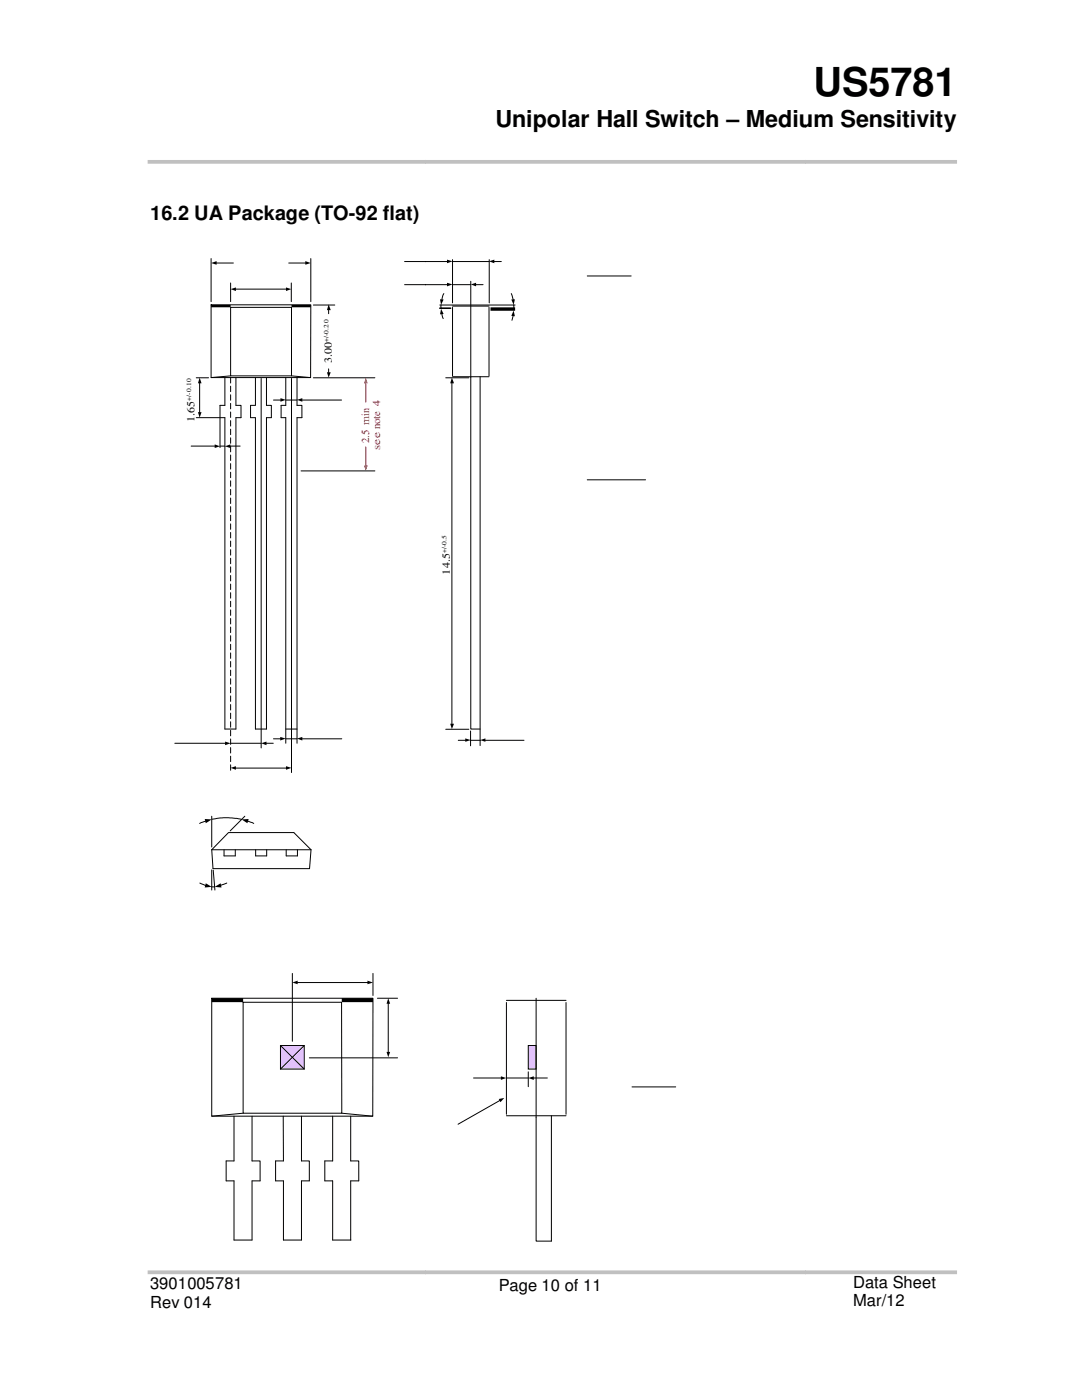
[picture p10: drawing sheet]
<svg xmlns="http://www.w3.org/2000/svg" width="216mm" height="279mm" viewBox="0 0 216 279" stroke-linecap="round" stroke-linejoin="round" font-family="sans-serif">
<path d="M29.5 32.3h55.5M29.5 253.9h55.5" fill="none" stroke="#c0c0c0" stroke-width=".75" stroke-linecap="butt"/>
<path d="M46 75.4v78.8" fill="none" stroke="#000" stroke-width=".2" stroke-dasharray="1.1 .6"/>
<g fill="none" stroke="#000" stroke-width=".2">
<path d="M39.2 75.4h2.4M39.8 76.4v5.9M52.1 75.5v73.8M54.6 79.8h1.4M57 79.8h2.3M58.2 75.5v78.7M60.2 79.8h8M62.5 75.4h12.3M65.6 73.6v.7M38.1 89h4.8M39.2 83.4h5.7M43.9 80.9v8.4"/>
<path d="M43.9 89h1M45.8 89h2.1M57 83.4v64.9M59.3 83.4v64.9M60.1 94h14.7M34.9 148.3h10.1M46 148.3h6.1M47 153.3h10.1M53.1 148.3h1.4M54.6 147.4h1.4M57 147.4h2.3M60.2 147.4h8"/>
</g>
<g fill="#000">
<path d="M39.8 75.4l.4 1.1h-.7zM56 79.5l1 .3-1 .4zM59.3 79.8l1-.3v.7zM65.2 74.3h.8l-.4 1.1zM39.5 82.3h.7l-.4 1.1zM42.8 88.7l1.1 .4-1.1 .3zM44.9 89.1l1.1-.4v.7zM44.9 148l1.1 .3-1.1 .4zM46 153.2l1.1-.3v.7zM52.1 148.3l1.1-.3v.7zM55.9 147.1l1.1 .3-1.1 .4zM57.1 152.9l1.1 .3-1.1 .4z"/>
<path d="M59.3 147.4l1-.3v.7z"/>
</g>
<path d="M73 76.4v3.9M73 89.2v3.7" fill="none" stroke="#f00" stroke-width=".2"/>
<g fill="#f00">
<path d="M73 75.4l.4 1.1h-.8z"/>
<path d="M72.6 92.9h.8l-.4 1z"/>
</g>
<g fill="none" stroke="#000" stroke-width=".2">
<path d="M42.1 51.6v8.6M43.1 52.5h3.5M46 56.5v3.7M47 57.7h10.1M57.6 52.5h3.4M58.1 56.5v3.7M62 51.6v8.6M80.7 56.8h4.3M80.7 52.2h4.3M42.1 60.8h19.9v14.6h-19.9zM44.9 75.4v5.5h-1M46 61.3h12.2v13.7h-12.2z"/>
<path d="M46 75l-3.9 .4M47.1 75.4v5.5h1v2.5h-1v62.1h-2.2v-62.1M51 75.4v5.5M53.2 75.4v5.5h.9v2.5h-.9v62.1h-2.2v-62.1M57 75.4v5.5h-.9v2.5h.9M58.2 75l3.7 .4M59.3 75.4v5.5h.9v2.5h-.9M62.5 60.9h4.3M65.6 61.8v.8M50.9 80.9h-.9v2.5h.9M57 145.5h2.3M39.9 176.2l1.2 .5"/>
<path d="M41.1 163.9l-1.3 .4M42.2 162.9v6.1M42.2 173.6v4M42.2 169.6h19.8M42.2 177h.6M42.3 163.5l1.6-.3h1.7l2.6 .3M42.5 173.7l.4 3.9M44.7 169.6v1.2h2.2v-1.2M45.3 176.2l-1.3 .5M45.6 166.2l-3.4 3.4M45.6 166.2h13l3.5 3.4-.3 3.8h-19.3l-.3-3.8M48.9 162.9l-3 2.9"/>
<path d="M49.4 163.9l1.2 .4M51 169.6v1.2h2.2v-1.2M57.1 169.6v1.2h2.3v-1.2M58.3 194.3v13.5M59.4 196.1h14M74.4 194.3v4.4"/>
</g>
<path d="M42.1 52.5l1.1-.4v.7zM46 57.7l1.1-.3v.7zM57.1 57.4l1 .3-1 .4zM60.9 52.1l1.1 .4-1.1 .3zM65.6 60.7l.4 1.2h-.8zM40.9 163.4l1.3 .1-1.1 .8zM41.1 176.3l1.1 .7-1.3 .1zM42.8 177l1.2-.7 .2 .8zM48.2 163.5l1.4-.1-.2 .9zM58.3 196.1l1.1-.4v.7zM73.3 195.7l1.1 .4-1.1 .3z" fill="#000"/>
<path d="M42.1 61.1h3.9M58.2 61.1h3.8" fill="none" stroke="#000" stroke-width=".48"/>
<path d="M56 208.7h4.7v4.7h-4.7z" fill-rule="evenodd" fill="#e0c1ff"/>
<g fill="none" stroke="#000" stroke-width=".2">
<path d="M84.9 56.8h4.4M84.9 52.2h4.4M88.6 58.6l-.4 1.2M90.3 56.8h3.6M90.3 51.8v8.7M90.3 52.2h7.3M93.9 56.1v89.4h1.9M94.9 56.8h1.5M97.6 51.8v8.7M98.6 52.2h1.4M102 58.6l.4 1.2M117.2 55.1h8.7"/>
<path d="M87.8 60.9h15M88 60.8v.7M88.2 62.7l.2 .9M88.9 75.4h4.7M90.2 76.4v68.1M90.3 61.3v13.7M90.3 75.2h7.3M90.3 61.1h7.3M95.8 75.2v73.6M97.6 61.3v13.7M102.4 63l-.2 .9M102.5 60.8v1"/>
<path d="M117.2 95.8h11.6M88.9 145.5h4.7M91.4 147.7h1.5M93.9 147.7h2M93.9 145.9v2.9M96.8 147.7h7.8M42.2 199.2h32.2v23.6h-32.2zM75.3 199.2h4M48.5 200h19.7v22.2h-19.7zM56 208.7h4.7v4.7h-4.7zM56 208.7l4.7 4.7M60.7 208.7l-4.7 4.7"/>
<path d="M61.7 211.1h17.6M77.5 200.2v9.8M94.5 215.1h5.5M126.1 216.9h8.7M46.7 222.8v8.9h-1.6v4h1.6v11.8h3.6v-11.8h1.6v-4h-1.6v-8.9M48.5 222.2l-6.3 .6M56.5 222.8l.1 8.9h-1.6v4h1.6v11.8h3.6v-11.8h1.5v-4h-1.5v-8.9M66.4 222.8v8.9h-1.6v4h1.6v11.8h3.6M68.2 222.2l6.2 .6M70 222.8v8.9h1.6v4h-1.6v11.8"/>
</g>
<g fill="#000">
<path d="M87.8 59.7l.7 .1-.5 1zM89.2 56.4l1.1 .4-1.1 .4zM89.2 51.8l1.1 .4-1.1 .3zM93.9 56.8l1.1-.4v.8zM97.6 52.2l1-.4v.7zM102 59.8l.7-.1-.2 1.1zM88 61.6l.5 1.1h-.7zM90.2 75.4l.4 1.1h-.8zM102.5 62l.2 1.1-.7-.1zM89.8 144.4h.8l-.4 1.1zM92.8 147.4l1.1 .3-1.1 .3zM95.8 147.7l1.1-.3v.6z"/>
<path d="M77.5 199.2l.4 1.1h-.8zM77.1 209.9h.8l-.4 1.1zM99.9 214.8l1.1 .3-1.1 .4z"/>
</g>
<path d="M42.2 199.6h6.3M68.2 199.6h6.2" fill="none" stroke="#000" stroke-width=".8" stroke-linecap="butt"/>
<path d="M84.9 32.3h75.9M84.9 253.9h75.9" fill="none" stroke="#c0c0c0" stroke-width=".75" stroke-linecap="butt"/>
<path d="M97.9 61.7h4.9" fill="none" stroke="#000" stroke-width=".68" stroke-linecap="butt"/>
<path d="M87.8 61.5h2.1" fill="none" stroke="#000" stroke-width=".32"/>
<path d="M105.5 208.7h1.4v4.7h-1.4z" fill-rule="evenodd" fill="#e0c1ff"/>
<path d="M101 199.6h11.9M107 199.2v48.5h3v-25M99.7 219.6l-8.3 4.8M101 215.1h4.4M101 200.1v22.3M105.4 208.7h1.6v4.7h-1.6zM105.4 213.9v3M106.4 215.1h2.8M112.9 200.1v22.3M101 222.7h11.9" fill="none" stroke="#000" stroke-width=".2"/>
<path d="M99.5 219.3l1.1-.2-.7 .9zM105.4 215.1l1.1-.3v.7z" fill="#000"/>
<path d="M160.7 32.3h30.3M160.7 253.9h30.3" fill="none" stroke="#c0c0c0" stroke-width=".75" stroke-linecap="butt"/>
<text font-size="8" x="162.3" y="19.2">US5781</text>
<g font-size="4.7">
<text x="98.8" y="25.3">Unipolar Hall Switch – Mediu</text>
<text x="159.5" y="25.3">um Sensitivity</text>
</g>
<text font-size="4" x="30" y="44">16.2 UA Package (TO-92 flat)</text>
<g font-size="3.3">
<text x="30" y="257.2">3901005781</text>
<text x="99.5" y="257.6">Page 10 of 11</text>
<text x="170.2" y="257">Data Sheet</text>
<text x="30" y="260.9">Rev 014</text>
<text x="170.2" y="260.7">Mar/12</text>
</g>
<g font-size="2.1">
<text x="66.2" y="72.5" transform="rotate(-90 66.2 72.5)">3.00</text>
<text x="38.8" y="84.2" transform="rotate(-90 38.8 84.2)">1.65</text>
<text x="89.8" y="114.7" transform="rotate(-90 89.8 114.7)">14.5</text>
</g>
<g font-size="2.1" fill="#f00">
<text x="73.7" y="88.4" transform="rotate(-90 73.7 88.4)">2.5 min</text>
<text x="75.9" y="89.8" transform="rotate(-90 75.9 89.8)">see note 4</text>
</g>
<g font-size="1.3">
<text x="65.5" y="68.3" transform="rotate(-90 65.5 68.3)">+/-0.20</text>
<text x="38.1" y="80" transform="rotate(-90 38.1 80)">+/-0.10</text>
<text x="89.1" y="110.4" transform="rotate(-90 89.1 110.4)">+/-0.5</text>
</g>
</svg>
